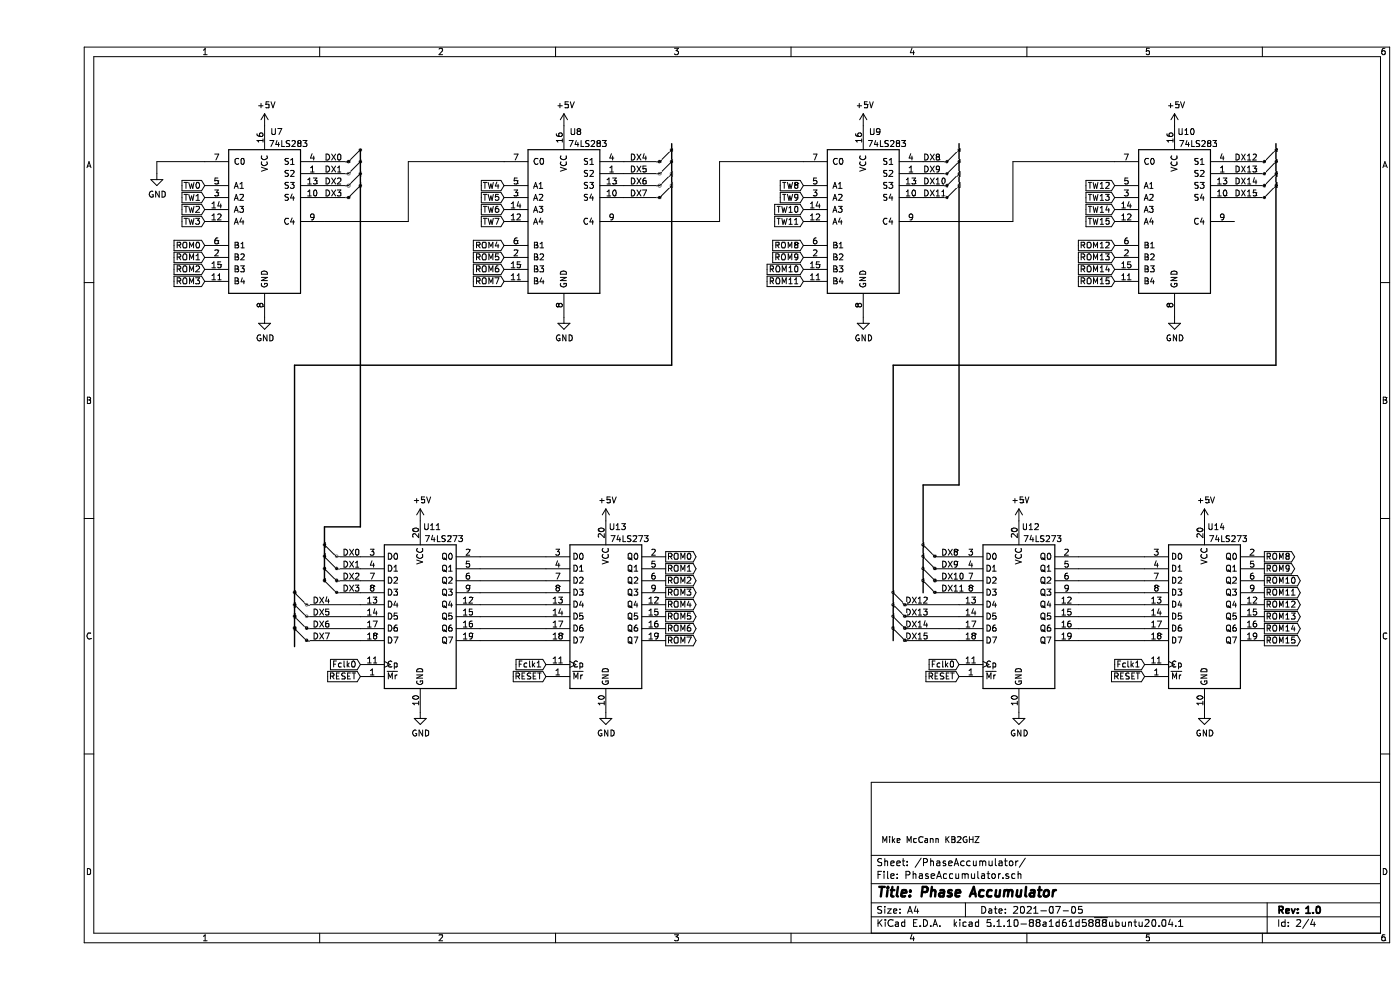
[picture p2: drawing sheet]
EESchema Schematic File Version 4
EELAYER 30 0
EELAYER END
$Descr A4 11693 8268
encoding utf-8
Sheet 2 4
Title "Phase Accumulator"
Date "2021-07-05"
Rev "1.0"
Comp ""
Comment1 ""
Comment2 ""
Comment3 ""
Comment4 ""
$EndDescr
$Comp
L 74xx:74LS283 U9
U 1 1
P 6900 1850
F 0 "U9" H 7000 2600 50  0000 C CNN
F 1 "74LS283" H 7100 2500 50  0000 C CNN
F 2 "" H 6900 1850 50  0001 C CNN
F 3 "http://www.ti.com/lit/gpn/sn74LS283" H 6900 1850 50  0001 C CNN
	1    6900 1850
	1    0    0    -1  
$EndComp
$Comp
L 74xx:74LS283 U8
U 1 1
P 4400 1850
F 0 "U8" H 4500 2600 50  0000 C CNN
F 1 "74LS283" H 4600 2500 50  0000 C CNN
F 2 "" H 4400 1850 50  0001 C CNN
F 3 "http://www.ti.com/lit/gpn/sn74LS283" H 4400 1850 50  0001 C CNN
	1    4400 1850
	1    0    0    -1  
$EndComp
$Comp
L 74xx:74LS283 U7
U 1 1
P 1900 1850
F 0 "U7" H 2000 2600 50  0000 C CNN
F 1 "74LS283" H 2100 2500 50  0000 C CNN
F 2 "" H 1900 1850 50  0001 C CNN
F 3 "http://www.ti.com/lit/gpn/sn74LS283" H 1900 1850 50  0001 C CNN
	1    1900 1850
	1    0    0    -1  
$EndComp
$Comp
L 74xx:74LS283 U10
U 1 1
P 9500 1850
F 0 "U10" H 9600 2600 50  0000 C CNN
F 1 "74LS283" H 9700 2500 50  0000 C CNN
F 2 "" H 9500 1850 50  0001 C CNN
F 3 "http://www.ti.com/lit/gpn/sn74LS283" H 9500 1850 50  0001 C CNN
	1    9500 1850
	1    0    0    -1  
$EndComp
$Comp
L 74xx:74LS273 U13
U 1 1
P 4750 5150
F 0 "U13" H 4850 5900 50  0000 C CNN
F 1 "74LS273" H 4950 5800 50  0000 C CNN
F 2 "" H 4750 5150 50  0001 C CNN
F 3 "http://www.ti.com/lit/gpn/sn74LS273" H 4750 5150 50  0001 C CNN
	1    4750 5150
	1    0    0    -1  
$EndComp
$Comp
L 74xx:74LS273 U12
U 1 1
P 8200 5150
F 0 "U12" H 8300 5900 50  0000 C CNN
F 1 "74LS273" H 8400 5800 50  0000 C CNN
F 2 "" H 8200 5150 50  0001 C CNN
F 3 "http://www.ti.com/lit/gpn/sn74LS273" H 8200 5150 50  0001 C CNN
	1    8200 5150
	1    0    0    -1  
$EndComp
$Comp
L 74xx:74LS273 U14
U 1 1
P 9750 5150
F 0 "U14" H 9850 5900 50  0000 C CNN
F 1 "74LS273" H 9950 5800 50  0000 C CNN
F 2 "" H 9750 5150 50  0001 C CNN
F 3 "http://www.ti.com/lit/gpn/sn74LS273" H 9750 5150 50  0001 C CNN
	1    9750 5150
	1    0    0    -1  
$EndComp
$Comp
L power:GND #PWR?
U 1 1
P 1900 2650
F 0 "#PWR?" H 1900 2400 50  0001 C CNN
F 1 "GND" H 1905 2477 50  0000 C CNN
F 2 "" H 1900 2650 50  0001 C CNN
F 3 "" H 1900 2650 50  0001 C CNN
	1    1900 2650
	1    0    0    -1  
$EndComp
$Comp
L power:GND #PWR?
U 1 1
P 4400 2650
F 0 "#PWR?" H 4400 2400 50  0001 C CNN
F 1 "GND" H 4405 2477 50  0000 C CNN
F 2 "" H 4400 2650 50  0001 C CNN
F 3 "" H 4400 2650 50  0001 C CNN
	1    4400 2650
	1    0    0    -1  
$EndComp
$Comp
L power:GND #PWR?
U 1 1
P 6900 2650
F 0 "#PWR?" H 6900 2400 50  0001 C CNN
F 1 "GND" H 6905 2477 50  0000 C CNN
F 2 "" H 6900 2650 50  0001 C CNN
F 3 "" H 6900 2650 50  0001 C CNN
	1    6900 2650
	1    0    0    -1  
$EndComp
$Comp
L power:GND #PWR?
U 1 1
P 9500 2650
F 0 "#PWR?" H 9500 2400 50  0001 C CNN
F 1 "GND" H 9505 2477 50  0000 C CNN
F 2 "" H 9500 2650 50  0001 C CNN
F 3 "" H 9500 2650 50  0001 C CNN
	1    9500 2650
	1    0    0    -1  
$EndComp
Text GLabel 1400 1550 0    50   Input ~ 0
TW0
Text GLabel 1400 1650 0    50   Input ~ 0
TW1
Text GLabel 1400 1750 0    50   Input ~ 0
TW2
Text GLabel 1400 1850 0    50   Input ~ 0
TW3
Text GLabel 3900 1550 0    50   Input ~ 0
TW4
Text GLabel 3900 1650 0    50   Input ~ 0
TW5
Text GLabel 3900 1750 0    50   Input ~ 0
TW6
Text GLabel 3900 1850 0    50   Input ~ 0
TW7
Text GLabel 6400 1550 0    50   Input ~ 0
TW8
Text GLabel 6400 1650 0    50   Input ~ 0
TW9
Text GLabel 6400 1750 0    50   Input ~ 0
TW10
Text GLabel 6400 1850 0    50   Input ~ 0
TW11
Text GLabel 9000 1550 0    50   Input ~ 0
TW12
Text GLabel 9000 1650 0    50   Input ~ 0
TW13
Text GLabel 9000 1750 0    50   Input ~ 0
TW14
Text GLabel 9000 1850 0    50   Input ~ 0
TW15
$Comp
L power:+5V #PWR?
U 1 1
P 1900 1050
F 0 "#PWR?" H 1900 900 50  0001 C CNN
F 1 "+5V" H 1915 1223 50  0000 C CNN
F 2 "" H 1900 1050 50  0001 C CNN
F 3 "" H 1900 1050 50  0001 C CNN
	1    1900 1050
	1    0    0    -1  
$EndComp
$Comp
L power:+5V #PWR?
U 1 1
P 4400 1050
F 0 "#PWR?" H 4400 900 50  0001 C CNN
F 1 "+5V" H 4415 1223 50  0000 C CNN
F 2 "" H 4400 1050 50  0001 C CNN
F 3 "" H 4400 1050 50  0001 C CNN
	1    4400 1050
	1    0    0    -1  
$EndComp
$Comp
L power:+5V #PWR?
U 1 1
P 6900 1050
F 0 "#PWR?" H 6900 900 50  0001 C CNN
F 1 "+5V" H 6915 1223 50  0000 C CNN
F 2 "" H 6900 1050 50  0001 C CNN
F 3 "" H 6900 1050 50  0001 C CNN
	1    6900 1050
	1    0    0    -1  
$EndComp
$Comp
L power:+5V #PWR?
U 1 1
P 9500 1050
F 0 "#PWR?" H 9500 900 50  0001 C CNN
F 1 "+5V" H 9515 1223 50  0000 C CNN
F 2 "" H 9500 1050 50  0001 C CNN
F 3 "" H 9500 1050 50  0001 C CNN
	1    9500 1050
	1    0    0    -1  
$EndComp
$Comp
L power:GND #PWR?
U 1 1
P 3200 5950
F 0 "#PWR?" H 3200 5700 50  0001 C CNN
F 1 "GND" H 3205 5777 50  0000 C CNN
F 2 "" H 3200 5950 50  0001 C CNN
F 3 "" H 3200 5950 50  0001 C CNN
	1    3200 5950
	1    0    0    -1  
$EndComp
$Comp
L power:GND #PWR?
U 1 1
P 8200 5950
F 0 "#PWR?" H 8200 5700 50  0001 C CNN
F 1 "GND" H 8205 5777 50  0000 C CNN
F 2 "" H 8200 5950 50  0001 C CNN
F 3 "" H 8200 5950 50  0001 C CNN
	1    8200 5950
	1    0    0    -1  
$EndComp
$Comp
L power:GND #PWR?
U 1 1
P 9750 5950
F 0 "#PWR?" H 9750 5700 50  0001 C CNN
F 1 "GND" H 9755 5777 50  0000 C CNN
F 2 "" H 9750 5950 50  0001 C CNN
F 3 "" H 9750 5950 50  0001 C CNN
	1    9750 5950
	1    0    0    -1  
$EndComp
$Comp
L power:+5V #PWR?
U 1 1
P 3200 4350
F 0 "#PWR?" H 3200 4200 50  0001 C CNN
F 1 "+5V" H 3215 4523 50  0000 C CNN
F 2 "" H 3200 4350 50  0001 C CNN
F 3 "" H 3200 4350 50  0001 C CNN
	1    3200 4350
	1    0    0    -1  
$EndComp
$Comp
L power:+5V #PWR?
U 1 1
P 8200 4350
F 0 "#PWR?" H 8200 4200 50  0001 C CNN
F 1 "+5V" H 8215 4523 50  0000 C CNN
F 2 "" H 8200 4350 50  0001 C CNN
F 3 "" H 8200 4350 50  0001 C CNN
	1    8200 4350
	1    0    0    -1  
$EndComp
$Comp
L power:+5V #PWR?
U 1 1
P 4750 4350
F 0 "#PWR?" H 4750 4200 50  0001 C CNN
F 1 "+5V" H 4765 4523 50  0000 C CNN
F 2 "" H 4750 4350 50  0001 C CNN
F 3 "" H 4750 4350 50  0001 C CNN
	1    4750 4350
	1    0    0    -1  
$EndComp
$Comp
L power:+5V #PWR?
U 1 1
P 9750 4350
F 0 "#PWR?" H 9750 4200 50  0001 C CNN
F 1 "+5V" H 9765 4523 50  0000 C CNN
F 2 "" H 9750 4350 50  0001 C CNN
F 3 "" H 9750 4350 50  0001 C CNN
	1    9750 4350
	1    0    0    -1  
$EndComp
Wire Wire Line
	1400 1350 1000 1350
Wire Wire Line
	1000 1350 1000 1450
$Comp
L power:GND #PWR?
U 1 1
P 1000 1450
F 0 "#PWR?" H 1000 1200 50  0001 C CNN
F 1 "GND" H 1005 1277 50  0000 C CNN
F 2 "" H 1000 1450 50  0001 C CNN
F 3 "" H 1000 1450 50  0001 C CNN
	1    1000 1450
	1    0    0    -1  
$EndComp
Entry Wire Line
	5200 1450 5300 1350
Entry Wire Line
	5200 1550 5300 1450
Entry Wire Line
	5200 1350 5300 1250
Entry Wire Line
	2400 4550 2500 4650
Entry Wire Line
	2400 4650 2500 4750
Entry Wire Line
	2400 4750 2500 4850
Entry Wire Line
	2400 4850 2500 4950
Entry Wire Line
	2150 4950 2250 5050
Entry Wire Line
	2150 5050 2250 5150
Entry Wire Line
	2150 5150 2250 5250
Entry Wire Line
	2150 5250 2250 5350
Entry Wire Line
	2600 1350 2700 1250
Entry Wire Line
	2600 1450 2700 1350
Entry Wire Line
	2600 1550 2700 1450
Entry Wire Line
	2600 1650 2700 1550
Entry Wire Line
	5200 1650 5300 1550
Wire Bus Line
	2400 4400 2700 4400
Wire Wire Line
	2400 1350 2600 1350
Wire Wire Line
	2400 1450 2600 1450
Wire Wire Line
	2400 1550 2600 1550
Wire Wire Line
	2400 1650 2600 1650
Text Label 2400 1350 0    50   ~ 0
DX0
Text Label 2400 1450 0    50   ~ 0
DX1
Text Label 2400 1550 0    50   ~ 0
DX2
Text Label 2400 1650 0    50   ~ 0
DX3
Wire Wire Line
	2700 4650 2500 4650
Wire Wire Line
	2700 4750 2500 4750
Wire Wire Line
	2700 4850 2500 4850
Wire Wire Line
	2700 4950 2500 4950
Text Label 2550 4650 0    50   ~ 0
DX0
Text Label 2550 4750 0    50   ~ 0
DX1
Text Label 2550 4850 0    50   ~ 0
DX2
Text Label 2550 4950 0    50   ~ 0
DX3
Wire Wire Line
	3100 1850 3100 1350
Wire Wire Line
	3100 1350 3900 1350
Wire Wire Line
	2400 1850 3100 1850
Wire Wire Line
	2250 5050 2700 5050
Wire Wire Line
	2700 5150 2250 5150
Wire Wire Line
	2250 5250 2700 5250
Wire Wire Line
	2250 5350 2700 5350
Wire Bus Line
	2150 3050 5300 3050
Wire Wire Line
	4900 1350 5200 1350
Wire Wire Line
	4900 1450 5200 1450
Wire Wire Line
	4900 1550 5200 1550
Wire Wire Line
	4900 1650 5200 1650
Text Label 2300 5050 0    50   ~ 0
DX4
Text Label 2300 5150 0    50   ~ 0
DX5
Text Label 2300 5250 0    50   ~ 0
DX6
Text Label 2300 5350 0    50   ~ 0
DX7
Text Label 4950 1350 0    50   ~ 0
DX4
Text Label 4950 1450 0    50   ~ 0
DX5
Text Label 4950 1550 0    50   ~ 0
DX6
Text Label 4950 1650 0    50   ~ 0
DX7
Wire Wire Line
	5700 1850 5700 1350
Wire Wire Line
	5700 1350 6400 1350
Wire Wire Line
	4900 1850 5700 1850
Wire Bus Line
	7400 4050 7700 4050
Entry Wire Line
	7400 4550 7500 4650
Entry Wire Line
	7400 4650 7500 4750
Entry Wire Line
	7400 4750 7500 4850
Entry Wire Line
	7400 4850 7500 4950
Entry Wire Line
	7600 1350 7700 1250
Entry Wire Line
	7600 1450 7700 1350
Entry Wire Line
	7600 1550 7700 1450
Entry Wire Line
	7600 1650 7700 1550
Wire Wire Line
	7400 1350 7600 1350
Wire Wire Line
	7400 1450 7600 1450
Wire Wire Line
	7400 1550 7600 1550
Wire Wire Line
	7400 1650 7600 1650
Wire Wire Line
	7500 4650 7700 4650
Wire Wire Line
	7700 4750 7500 4750
Wire Wire Line
	7500 4850 7700 4850
Wire Wire Line
	7500 4950 7700 4950
Text Label 7400 1350 0    50   ~ 0
DX8
Text Label 7400 1450 0    50   ~ 0
DX9
Text Label 7400 1550 0    50   ~ 0
DX10
Text Label 7400 1650 0    50   ~ 0
DX11
Text Label 7550 4650 0    50   ~ 0
DX8
Text Label 7550 4750 0    50   ~ 0
DX9
Text Label 7550 4850 0    50   ~ 0
DX10
Text Label 7550 4950 0    50   ~ 0
DX11
Wire Wire Line
	8150 1850 8150 1350
Wire Wire Line
	8150 1350 9000 1350
Wire Wire Line
	7400 1850 8150 1850
Entry Wire Line
	10250 1350 10350 1250
Entry Wire Line
	10250 1450 10350 1350
Entry Wire Line
	10250 1550 10350 1450
Entry Wire Line
	10250 1650 10350 1550
Entry Wire Line
	7150 4950 7250 5050
Entry Wire Line
	7150 5050 7250 5150
Entry Wire Line
	7150 5150 7250 5250
Entry Wire Line
	7150 5250 7250 5350
Wire Wire Line
	10000 1350 10250 1350
Wire Wire Line
	10000 1450 10250 1450
Wire Wire Line
	10000 1550 10250 1550
Wire Wire Line
	10000 1650 10250 1650
Wire Wire Line
	7250 5050 7700 5050
Wire Wire Line
	7250 5150 7700 5150
Wire Wire Line
	7250 5250 7700 5250
Wire Wire Line
	7250 5350 7700 5350
Text Label 7250 5050 0    50   ~ 0
DX12
Text Label 7250 5150 0    50   ~ 0
DX13
Text Label 7250 5250 0    50   ~ 0
DX14
Text Label 7250 5350 0    50   ~ 0
DX15
Text Label 10000 1350 0    50   ~ 0
DX12
Text Label 10000 1450 0    50   ~ 0
DX13
Text Label 10000 1550 0    50   ~ 0
DX14
Text Label 10000 1650 0    50   ~ 0
DX15
$Comp
L power:GND #PWR?
U 1 1
P 4750 5950
F 0 "#PWR?" H 4750 5700 50  0001 C CNN
F 1 "GND" H 4755 5777 50  0000 C CNN
F 2 "" H 4750 5950 50  0001 C CNN
F 3 "" H 4750 5950 50  0001 C CNN
	1    4750 5950
	1    0    0    -1  
$EndComp
$Comp
L 74xx:74LS273 U11
U 1 1
P 3200 5150
F 0 "U11" H 3300 5900 50  0000 C CNN
F 1 "74LS273" H 3400 5800 50  0000 C CNN
F 2 "" H 3200 5150 50  0001 C CNN
F 3 "http://www.ti.com/lit/gpn/sn74LS273" H 3200 5150 50  0001 C CNN
	1    3200 5150
	1    0    0    -1  
$EndComp
Wire Wire Line
	3700 4650 4250 4650
Wire Wire Line
	3700 4750 4250 4750
Wire Wire Line
	3700 4850 4250 4850
Wire Wire Line
	3700 4950 4250 4950
Wire Wire Line
	3700 5050 4250 5050
Wire Wire Line
	3700 5150 4250 5150
Wire Wire Line
	3700 5250 4250 5250
Wire Wire Line
	3700 5350 4250 5350
Text GLabel 5250 4650 2    50   Output ~ 0
ROM0
Text GLabel 5250 4750 2    50   Output ~ 0
ROM1
Text GLabel 5250 4850 2    50   Output ~ 0
ROM2
Text GLabel 5250 4950 2    50   Output ~ 0
ROM3
Text GLabel 5250 5050 2    50   Output ~ 0
ROM4
Text GLabel 5250 5150 2    50   Output ~ 0
ROM5
Text GLabel 5250 5250 2    50   Output ~ 0
ROM6
Text GLabel 5250 5350 2    50   Output ~ 0
ROM7
Text GLabel 1400 2050 0    50   Input ~ 0
ROM0
Text GLabel 1400 2150 0    50   Input ~ 0
ROM1
Text GLabel 1400 2250 0    50   Input ~ 0
ROM2
Text GLabel 1400 2350 0    50   Input ~ 0
ROM3
Text GLabel 3900 2050 0    50   Input ~ 0
ROM4
Text GLabel 3900 2150 0    50   Input ~ 0
ROM5
Text GLabel 3900 2250 0    50   Input ~ 0
ROM6
Text GLabel 3900 2350 0    50   Input ~ 0
ROM7
Wire Bus Line
	10350 3050 7150 3050
Wire Wire Line
	9250 4650 8700 4650
Wire Wire Line
	8700 4750 9250 4750
Wire Wire Line
	9250 4850 8700 4850
Wire Wire Line
	9250 4950 8700 4950
Wire Wire Line
	9250 5050 8700 5050
Wire Wire Line
	9250 5150 8700 5150
Wire Wire Line
	9250 5250 8700 5250
Wire Wire Line
	9250 5350 8700 5350
Text GLabel 10250 4650 2    50   Output ~ 0
ROM8
Text GLabel 10250 4750 2    50   Output ~ 0
ROM9
Text GLabel 10250 4850 2    50   Output ~ 0
ROM10
Text GLabel 10250 4950 2    50   Output ~ 0
ROM11
Text GLabel 10250 5050 2    50   Output ~ 0
ROM12
Text GLabel 10250 5150 2    50   Output ~ 0
ROM13
Text GLabel 10250 5250 2    50   Output ~ 0
ROM14
Text GLabel 10250 5350 2    50   Output ~ 0
ROM15
Text GLabel 6400 2050 0    50   Input ~ 0
ROM8
Text GLabel 6400 2150 0    50   Input ~ 0
ROM9
Text GLabel 6400 2250 0    50   Input ~ 0
ROM10
Text GLabel 6400 2350 0    50   Input ~ 0
ROM11
Text GLabel 9000 2050 0    50   Input ~ 0
ROM12
Text GLabel 9000 2150 0    50   Input ~ 0
ROM13
Text GLabel 9000 2250 0    50   Input ~ 0
ROM14
Text GLabel 9000 2350 0    50   Input ~ 0
ROM15
Text GLabel 2700 5650 0    50   Input ~ 0
RESET
Text GLabel 4250 5650 0    50   Input ~ 0
RESET
Text GLabel 7700 5650 0    50   Input ~ 0
RESET
Text GLabel 9250 5650 0    50   Input ~ 0
RESET
Text GLabel 2700 5550 0    50   Input ~ 0
Fclk0
Text GLabel 7700 5550 0    50   Input ~ 0
Fclk0
Text GLabel 4250 5550 0    50   Input ~ 0
Fclk1
Text GLabel 9250 5550 0    50   Input ~ 0
Fclk1
Text Notes 7050 7050 0    50   ~ 0
Mike McCann KB2GHZ
Wire Bus Line
	10350 1200 10350 3050
Wire Bus Line
	7400 4050 7400 4950
Wire Bus Line
	2700 1250 2700 4400
Wire Bus Line
	2150 3050 2150 5400
Wire Bus Line
	2400 4400 2400 4850
Wire Bus Line
	5300 1200 5300 3050
Wire Bus Line
	7700 1200 7700 4050
Wire Bus Line
	7150 3050 7150 5350
$EndSCHEMATC
